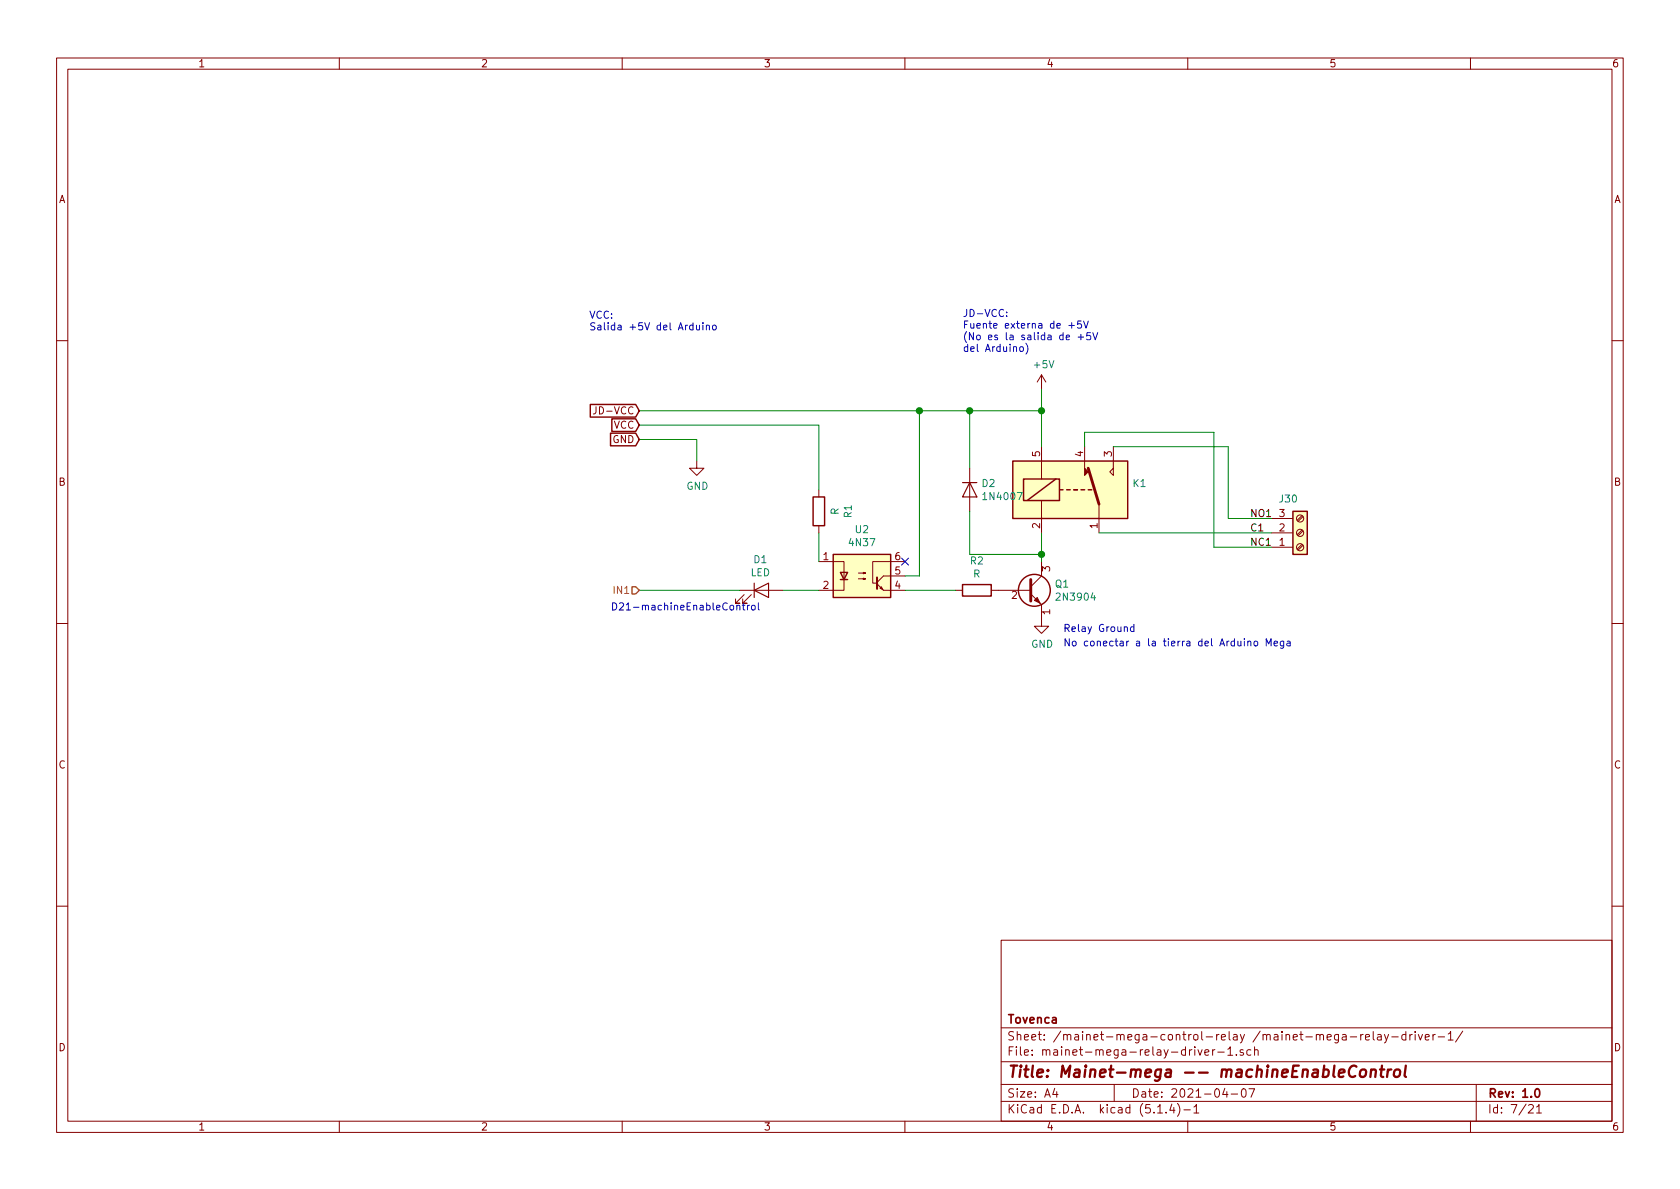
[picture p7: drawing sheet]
<svg xmlns="http://www.w3.org/2000/svg" width="297mm" height="210mm" viewBox="0 0 297 210" stroke-linecap="round" stroke-linejoin="round" font-family="sans-serif">
<g fill="none" stroke="#840000" stroke-width=".18">
<path d="M10 10.3h277v189.9h-277zM12 12.2h273v186.1h-273zM60 10.3v1.9M110 10.3v1.9M160 10.3v1.9M210 10.3v1.9M260 10.3v1.9M10 60.2h2M105.4 71.9v.9a.39 .39 0 0 1-.5 .4M184.1 66.3v2.5M184.1 79v5.7M184.1 66.3l-.7 1.3"/>
<path d="M184.1 66.3l.8 1.3M191.8 79v3.8M196.8 79v3.8M285 60.2h2M123.2 81.5v1.3h1.3l-1.3 1.3-1.3-1.3h1.3M144.8 99.3h4.4v5.1h-4.4M144.8 86.6v1.3M144.8 93v1.2M160 99.3h-5.7v3.8h.6M171.4 82.8v7.6M184.1 99.3v2.5l-1.9 2M184.1 88.5v5.7"/>
<path d="M194.3 89.1v5.1M196.8 82.8v1.3l-.6-.7zM224.8 96.8h3.8M224.8 94.2h3.8M224.8 91.7h3.8M230.2 91.2l-.9 .8M230.2 93.7l-.9 .9M230.2 96.3l-.9 .8M230.4 91.4l-.9 .8M230.4 93.9l-.9 .8M230.4 96.4l-.9 .9M10 110.3h2"/>
<path d="M130.8 104.4h7.6M131.6 105.2l-1.6 1.5h.8h-.8v-.8M132.8 105.2l-1.5 1.5h.8h-.8v-.8M151.8 102.4h1.2l-.3 .1v-.3l.3 .2M151.8 101.3h1.2l-.3 .2v-.3l.3 .1M155.1 103.2l1.1 1.2h3.8M155.6 104l.2-.2 .3 .5zM160 101.8h-3.8l-1.1 1.2M168.9 104.4h1.3M175.3 104.4h6.9M182.2 105l1.9 1.9v3.8h1.3l-1.3 1.3-1.2-1.3h1.2M285 110.3h2"/>
<path d="M10 160.2h2M177 166.3h108v32h-108zM285 160.2h2M60 198.3v1.9M110 198.3v1.9M160 198.3v1.9M177 194.8h108M177 191.8h108M177 187.8h108M177 181.8h108M186.5 192.5l-.4 1h1M186.8 193v1"/>
<path d="M197 191.8v3M204.7 196.8h.8M206.2 196.7v.1M207.2 195.2l-.4 1.1h.9M207.5 195.8v1M208.2 195.1a1.71 1.71 0 0 1 0 2.3M209.3 196.3h1.2M210 198.3v1.9M211.1 195.8l.4-.5v1.5M211.1 196.8h.9M211.8 185.6l.4 1 .3-1M213 186.1l.7-.1v-.3l-.4-.1-.3 .2 .1 .7h.6"/>
<path d="M214.4 185.6v1M214.8 185.6l-.3 .1-.1 .2M215.3 186h1.2M216.6 192.5l-.4 1h.9M216.9 193v1M217.1 185.5l.4-.4v1.5M217.1 186.6h.9M217.7 193.5h1.1M218.6 186.5v.1M219.6 192.7l.4-.2a.94 .94 0 0 1 0 1.5 .82 .82 0 0 1-.4-1.3zM219.8 185.7l-.3-.1-.2 .2v.2l.5 .2v.3h-.5M220.8 192.5h1l-.6 1.5"/>
<path d="M221.2 185.7l-.4-.1-.4 .3 .1 .6 .3 .1 .4-.1M221.8 185.7l.2-.1 .4 .1 .1 .9M221.8 185.1v1.5M237.4 183h.5l.1 .9M238 183.3l-.5 .1-.2 .2 .2 .3 .5-.1M238.7 183.4h1.2M240.6 182.9v1M241 182.9l-.3 .1-.1 .2M241.4 183.4l.7-.1v-.3l-.4-.1-.3 .2 .1 .7h.6M242.8 182.4v1.3l.2 .2M243.6 183h.5l.1 .9M244.2 183.3l-.5 .1a.29 .29 0 0 0-.2 .2 .29 .29 0 0 0 .2 .3l.5-.1"/>
<path d="M244.8 182.9l.3 1M245.5 182.9l-.5 1.4-.2 .1M246.1 183.4h1.1M248.6 183l-.5-.1-.2 .3v.6l.2 .1 .5-.1M248.6 182.4v1.5M249.3 182.9v1M249.7 182.9l-.4 .3M250.2 182.4v.2M250.2 182.9v1M250.8 182.9l.3 1 .4-1M252 183.4l.7-.1-.1-.3-.4-.1-.2 .2 .1 .7h.5M253.4 182.9v1"/>
<path d="M253.8 182.9l-.4 .2v.1M254.3 183.4h1.1M256.1 182.8l.4-.4v1.5M256.1 183.9h.8M258.6 182.3l-1.2 2M260 198.3v1.9M261 191.8v6.5M270.3 195.5l.2-.2h.3l.3 .5-.9 1h.9M271.7 195.8l.4-.5v1.5M271.7 196.8h.8"/>
<circle cx="229.9" cy="94.2" r=".63"/>
<circle cx="229.9" cy="96.8" r=".63"/>
<circle cx="229.9" cy="91.7" r=".63"/>
</g>
<path d="M271.5 192.7l.2-.2a.81 .81 0 0 1 .6 .6 .81 .81 0 0 1-.3 .8l-.1 .1a.79 .79 0 0 1-.4-1.3z" fill="none" stroke="#840000" stroke-width=".3"/>
<path d="M236.7 189.8l1-.2v-.4h-.8l-.2 1 .2 .2 .6-.1M239.8 188.6a.87 .87 0 0 0-1 0 .87 .87 0 0 0-.3 1 .69 .69 0 0 0 .3 .8 .69 .69 0 0 0 .8-.1M240.6 189.3a.53 .53 0 0 1 .5-.2 .53 .53 0 0 1 .5 .4l-.1 .6a.56 .56 0 0 1-.6 .4 .56 .56 0 0 1-.5-.4zM242.4 189.3a.52 .52 0 0 1 .9 .1l-.1 1M242.4 189.1l-.1 1.3M244 189.1h.8M244.3 188.4l-.2 1.8 .1 .1 .4 .1M245.4 189.1l-.2 1.3M246 189.1a.55 .55 0 0 0-.6 .4M246.7 189.2a.53 .53 0 0 1 .9 .3l-.1 .6a.56 .56 0 0 1-.5 .4 .56 .56 0 0 1-.6-.4l.1-.6zM248.6 188.4l-.3 1.8 .3 .2" fill="none" stroke="#840000" stroke-width=".41"/>
<g fill="none" stroke="#840000" stroke-width=".25">
<path d="M104.4 71.5h8l.6 1.1-.6 1.2h-8zM107.9 76.6h4.5l.6 1.1-.6 1.1h-4.5zM108.2 74.1h4.2l.6 1.1-.6 1.1h-4.2zM143.8 87.9h2v5.1h-2zM147.3 98h10.2v7.7h-10.2zM179.1 81.5h20.3v10.2h-20.3zM181 84.7h6.3v3.8h-6.3zM186.7 84.7l-5.1 3.8M187.3 86.6h.7M188.6 86.6h.6M189.9 86.6h.6M191.1 86.6h.7"/>
<path d="M192.4 86.6h.6M228.6 90.4h2.5v7.6h-2.5zM148.6 101.2h1.3l-.7 1.3zM148.6 102.5h1.3M170.2 103.4h5.1v2h-5.1z"/>
<circle cx="182.9" cy="104.4" r="2.82"/>
</g>
<g fill="#ffffc2" stroke="#ffffc2" stroke-width=".18">
<path d="M228.6 90.4h2.5v7.6h-2.5z"/>
<path d="M179.1 81.5h20.3v10.2h-20.3z"/>
<path d="M147.3 98h10.2v7.7h-10.2z"/>
</g>
<path d="M192.4 82.8l1.9 6.3M182.2 102.5v3.8" fill="none" stroke="#840000" stroke-width=".51"/>
<g fill="#840000" stroke="#840000" stroke-width=".18">
<path d="M182.9 106.2l.5-.5 .5 1z"/>
<path d="M191.8 82.8l.6 .6-.6 .7z"/>
</g>
<path d="M170.2 85.3h2.5M171.4 85.3l1.3 2.6h-2.5zM133.3 104.4l2.6-1.3v2.6zM133.3 103.1v2.6" fill="none" stroke="#840000" stroke-width=".2"/>
<path d="M155.1 102.1v2" fill="none" stroke="#840000" stroke-width=".36"/>
<g fill="none" stroke="#008400" stroke-width=".18">
<path d="M113 72.6h71.1M113 75.2h31.8v11.4M113 77.7h10.2v3.8M162.6 72.6v29.2h-2.6M171.4 72.6v10.2M184.1 68.8v10.2M191.8 79v-2.6h22.8v20.4h10.2M196.8 79h20.4v12.7h7.6M144.8 94.2v5.1M171.4 90.4v7.6h12.7M184.1 94.2v5.1M194.3 94.2h30.5"/>
<path d="M113 104.4h17.8M138.4 104.4h6.4M160 104.4h8.9"/>
</g>
<path d="M111.8 103.8h.6l.6 .6-.6 .6h-.6z" fill="none" stroke="#848400" stroke-width=".25"/>
<g fill="none" stroke="#0000c2" stroke-width=".18">
<path d="M123.1 57.5l.1 .8h.3l.2-.1M123.7 57.5v.8M124.3 57.1v.1M124.3 57.5v.8M124.9 57.6l.2-.1 .3 .1v.7M124.9 57.5v.8M126.1 57.6l.3-.1 .2 .2-.1 .6h-.3l-.2-.1zM178 55.8v.2M178 55.2v.1M188.5 59.7l.6-.1v-.3h-.4l-.2 .1 .1 .6h.5M189 57.6h1M189.5 57.1v.9"/>
<path d="M190.6 59.6h1M191.1 59.1v1M191.2 56.8h-.6l-.1 .6 .5-.2 .2 .3v.3l-.2 .2-.5-.1M191.6 56.8l.4 1.2 .4-1.2M192.8 58.8h-.6l-.1 .6 .2-.1 .5 .1v.6l-.2 .1-.5-.1M193.2 58.8l.4 1.3 .5-1.3M180.3 61.4l.2-.1 .4 .1v.5l-.1 .2h-.3l-.2-.1zM181.4 60.7a1.47 1.47 0 0 1 0 1.9M130.3 107.2l.2-.2 .3 .1v.8M130.3 107v.9M131.2 107h.5M131.4 106.6v1.1l.3 .2"/>
<path d="M132.2 107v.9M132.5 107l-.2 .1-.1 .2M132.9 107.2l.2-.2 .3 .1 .1 .2-.1 .5-.3 .1-.2-.2zM134.1 106.6v1.1l.2 .2M200.5 110.9l-.4-.1-.2 .3 .1 .5h.5M200.5 110.4v1.3M220.6 113.5l.2-.1h.3l.1 .8M220.6 113.4v.8M221.8 113.4h.3l.2 .1 .1 .5-.2 .2h-.3l-.1-.1zM223.9 114.2v-1.3l.4 1 .4-1v1.3M225.3 113.8l.6-.1-.1-.3h-.3l-.2 .2v.6h.5M227 113.4v1l-.3 .2h-.3"/>
<path d="M227 113.4h-.4l-.2 .2 .1 .6h.5M227.6 113.4h.5v.8M228.1 113.7h-.4l-.2 .2 .2 .3h.4"/>
</g>
<g fill="#008400" stroke="#008400" stroke-width=".25">
<circle cx="162.6" cy="72.6" r=".51"/>
<circle cx="171.5" cy="72.6" r=".51"/>
<circle cx="184.2" cy="72.6" r=".51"/>
<circle cx="184.2" cy="98" r=".51"/>
</g>
<path d="M159.4 98.7l1.2 1.2M160.6 98.7l-1.2 1.2" fill="none" stroke="#000084" stroke-width=".18"/>
<text font-size="2.8" fill="#840000" x="178" y="190.5">Title: Mainet-mega -- machineEnableControl</text>
<g font-size="2.1" fill="#840000">
<text x="178" y="184">Sheet: /mainet-mega-control-relay /mainet-mega-relay-driver-1/</text>
<text x="178" y="181">Tovenca</text>
<text x="178" y="186.7">File: mainet-mega-relay-driver-1.sch</text>
<text x="178" y="196.9">KiCad E.D.A. kicad (5.1.4)-1</text>
<text x="178" y="194.1">Size: A4</text>
<text x="200" y="194.1">Date: 2021-04-07</text>
<text x="263" y="194.1">Rev: 1.0</text>
<text x="263" y="196.9">Id: 7/21</text>
</g>
<g font-size="1.8" fill="#840000">
<text x="35" y="11.9">1</text>
<text x="85" y="11.9">2</text>
<text x="135" y="11.9">3</text>
<text x="185" y="11.9">4</text>
<text x="235" y="11.9">5</text>
<text x="285" y="11.9">6</text>
<text x="10.4" y="35.9">A</text>
<text x="285.4" y="35.9">A</text>
<text x="105.7" y="73.3">JD-VCC</text>
<text x="108.5" y="75.8">VCC</text>
<text x="108.3" y="78.4">GND</text>
<text x="183.9" y="80.7" transform="rotate(-90 183.9 80.7)">5</text>
<text x="191.5" y="80.7" transform="rotate(-90 191.5 80.7)">4</text>
<text x="196.6" y="80.7" transform="rotate(-90 196.6 80.7)">3</text>
<text x="10.4" y="85.9">B</text>
<text x="285.4" y="85.9">B</text>
<text x="183.9" y="93.4" transform="rotate(-90 183.9 93.4)">2</text>
<text x="194.1" y="93.4" transform="rotate(-90 194.1 93.4)">1</text>
<text x="226.2" y="94">2</text>
<text x="226.2" y="91.4">3</text>
<text x="145.6" y="99.1">1</text>
<text x="158.3" y="101.6">5</text>
<text x="158.3" y="99.1">6</text>
<text x="185.7" y="101.1" transform="rotate(-90 185.7 101.1)">3</text>
<text x="226.2" y="96.5">1</text>
<text x="145.6" y="104.1">2</text>
<text x="158.3" y="104.1">4</text>
<text x="178.9" y="105.9">2</text>
<text x="185.7" y="108.7" transform="rotate(-90 185.7 108.7)">1</text>
<text x="10.4" y="135.9">C</text>
<text x="285.4" y="135.9">C</text>
<text x="10.4" y="185.9">D</text>
<text x="285.4" y="185.9">D</text>
<text x="35" y="199.9">1</text>
<text x="85" y="199.9">2</text>
<text x="135" y="199.9">3</text>
<text x="185" y="199.9">4</text>
<text x="235" y="199.9">5</text>
<text x="285" y="199.9">6</text>
</g>
<g font-size="1.8" fill="#0000c2">
<text x="104.1" y="56.4">VCC:</text>
<text x="104.1" y="58.4">Salida +5V del Arduino</text>
<text x="170.2" y="56.1">JD-VCC:</text>
<text x="170.2" y="58.1">Fuente externa de +5V</text>
<text x="170.2" y="60.2">(No es la salida de +5V</text>
<text x="170.2" y="62.2">del Arduino)</text>
<text x="107.9" y="107.9">D21-machineEnableControl</text>
<text x="188" y="111.8">Relay Ground</text>
<text x="188" y="114.3">No conectar a la tierra del Arduino Mega</text>
</g>
<g font-size="1.8" fill="#008484">
<text x="182.9" y="65.1">+5V</text>
<text x="121.4" y="86.6">GND</text>
<text x="173.7" y="86.1">D2</text>
<text x="174.1" y="88.4">1N4007</text>
<text x="200.4" y="86.1">K1</text>
<text x="226.3" y="88.9">J30</text>
<text x="148.3" y="91.1" transform="rotate(-90 148.3 91.1)">R</text>
<text x="150.6" y="91.5" transform="rotate(-90 150.6 91.5)">R1</text>
<text x="151.3" y="94.3">U2</text>
<text x="132.7" y="101.9">LED</text>
<text x="133.3" y="99.6">D1</text>
<text x="150.3" y="96.6">4N37</text>
<text x="171.6" y="99.8">R2</text>
<text x="172.1" y="102.1">R</text>
<text x="186.6" y="103.9">Q1</text>
<text x="187.1" y="106.2">2N3904</text>
<text x="182.3" y="114.5">GND</text>
</g>
<g font-size="1.8">
<text x="221" y="94">C1</text>
<text x="221" y="91.4">NO1</text>
<text x="221" y="96.5">NC1</text>
</g>
<text font-size="1.8" fill="#848400" x="108.8" y="105">IN1</text>
</svg>
